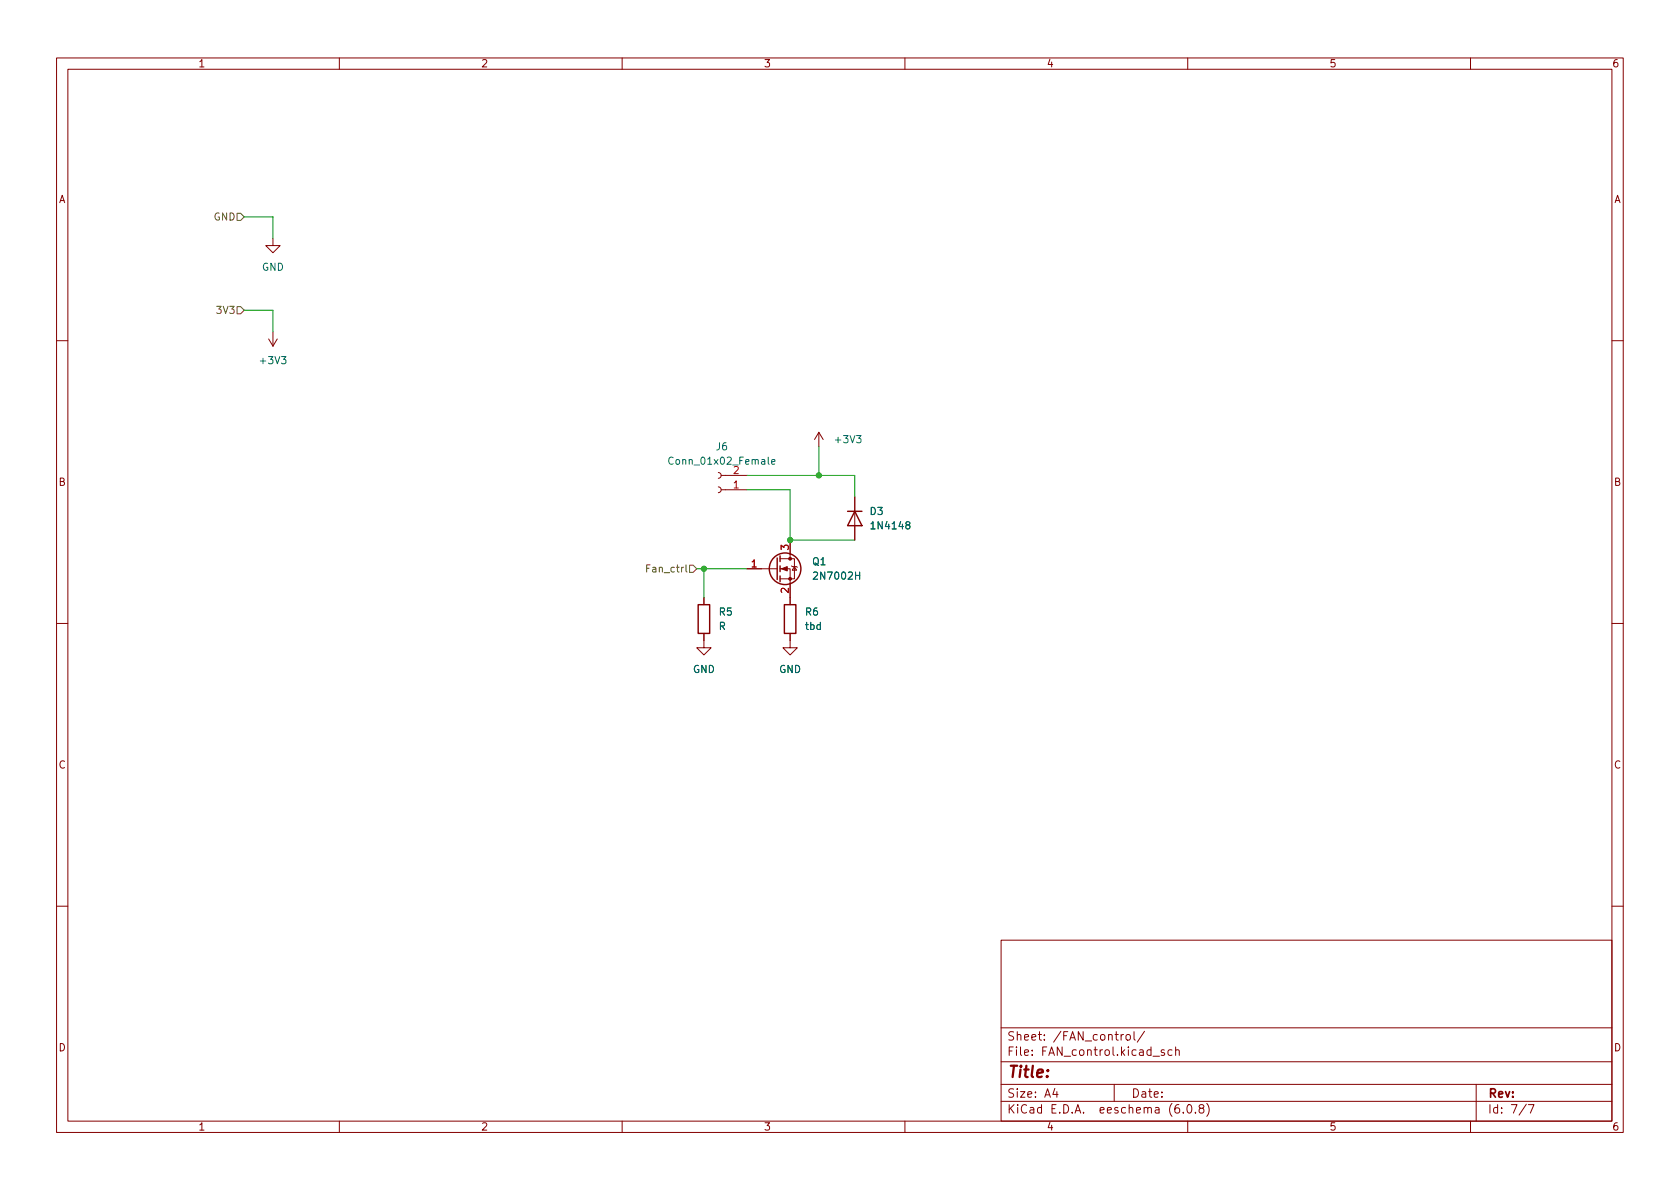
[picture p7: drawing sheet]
<svg xmlns="http://www.w3.org/2000/svg" width="297mm" height="210mm" viewBox="0 0 297 210" stroke-linecap="round" stroke-linejoin="round" font-family="sans-serif">
<g fill="none" stroke="#840000" stroke-width=".18">
<path d="M10 10.2h277v190.1h-277zM12 12.2h273v186.1h-273zM60 10.2v2M110 10.2v2M160 10.2v2M210 10.2v2M260 10.2v2M47.5 59.9l.8 1.3M48.3 42.2v1.2h1.2l-1.2 1.3-1.3-1.3h1.3M48.3 58.7v2.5M49 59.9l-.7 1.3M10 60.2h2"/>
<path d="M144.8 76.4l-.8 1.3M144.8 76.4v2.6M144.8 76.4l.7 1.3M285 60.2h2M127 83.6l.4 .1 .1 .4-.1 .3-.4 .2M127 86.1l.4 .1 .1 .4-.1 .4-.4 .1M127.5 84.1h4.6M127.5 86.6h4.6M137.9 98.8h2.6v3.6h-2.6M139.7 95.5v3.3M151.1 87.9v7.6M10 110.2h2"/>
<path d="M124.5 112v2.5h1.2l-1.2 1.3-1.3-1.3h1.3M124.5 105.7v1.2M132.1 100.6h5.3M137.9 100.6h1.8v6.3M139.7 112v2.5h1.3l-1.3 1.3-1.3-1.3h1.3M140 100.1l.1 .1h.7l.2 .1M140.5 100.2l.3 .6h-.7zM285 110.2h2M10 160.2h2M177 166.3h108v32h-108zM285 160.2h2M60 198.3v2"/>
<path d="M110 198.3v2M160 198.3v2M177 194.8h108M177 191.8h108M177 187.8h108M177 181.8h108M186.5 192.5l-.4 1h1M186.9 193v1M197 191.8v3M198.2 182.9v1M198.6 182.9l-.2 .1-.2 .2M199.1 183.1l.3-.2 .4 .2 .1 .5-.2 .3h-.3l-.3-.1z"/>
<path d="M200.5 182.4v1.3l.2 .2M202.4 182.4l-1.3 1.9M203.9 186.8h1.1M205.9 185.7l-.4-.1-.2 .2 .1 .3 .5 .1v.4h-.6M207.2 185.7l-.4-.1-.3 .3v.4l.1 .3h.6M207.9 185.8l.2-.2 .3 .1 .1 .9M207.9 185.1v1.5M208.4 195.3a.59 .59 0 0 0-.7 .7v.5l.2 .3h.4l.2-.1 .1-.5-.2-.2-.4-.1-.3 .3M209.2 196.7v.1M210 198.3v2M210.1 195.4l.1-.1a.81 .81 0 0 1 .6 .7 .81 .81 0 0 1-.3 .8h-.1a.81 .81 0 0 1-.6-.6 .81 .81 0 0 1 .3-.8zM211.4 196.7v.1"/>
<path d="M212.3 196l-.3-.3 .1-.2 .2-.2 .4 .1 .2 .2-.1 .2-.7 .2-.1 .3 .1 .4 .2 .1h.3l.3-.3v-.2l-.3-.3M213.4 195.1a1.72 1.72 0 0 1 0 2.3M260 198.3v2M261 191.8v6.5M269.9 195.3l-1.3 1.9M270.2 195.3h1l-.6 1.5"/>
</g>
<path d="M119 81a.6 .6 0 0 0-.8 .4 .6 .6 0 0 0 .6 .7l.2-.1M136.4 81.7l.6-.1v-.3h-.4l-.2 .1 .1 .6h.5" fill="none" stroke="#006464" stroke-width=".18"/>
<g fill="none" stroke="#840000" stroke-width=".25">
<path d="M137.4 98.7v3.8M137.9 98.3v1M149.9 90.4h2.5M151.1 90.4l1.3 2.6h-2.5zM123.4 106.9h2.1v5.1h-2.1zM137.9 100.1v1M137.9 101.8v1.1M138.7 106.9h2v5.1h-2z"/>
<circle cx="138.8" cy="100.6" r="2.79"/>
</g>
<g fill="#840000" stroke="#840000" stroke-width=".18">
<path d="M138.2 100.6l1-.4v.8z"/>
<circle cx="139.7" cy="102.4" r=".25"/>
<circle cx="139.7" cy="98.8" r=".25"/>
</g>
<path d="M41.9 37.7h.6l.7 .6-.7 .7h-.6zM41.9 54.2h.6l.7 .7-.7 .6h-.6zM114.9 99.9h-.6v1.3M121.9 99.9h.7l.6 .7-.6 .6h-.7zM114.3 100.5h.5" fill="none" stroke="#725600" stroke-width=".18"/>
<path d="M43.2 38.3h5.1v3.9M43.2 54.9h5.1v3.8M144.8 79v5.1M132.1 86.6h7.6v8.9h11.4M132.1 84.1h19v3.8M123.2 100.6h8.9M124.5 100.6v5.1" fill="none" stroke="#009600" stroke-width=".18"/>
<g fill="#009600" stroke="#009600" stroke-width=".18">
<circle cx="144.8" cy="84.1" r=".46"/>
<circle cx="124.5" cy="100.6" r=".46"/>
<circle cx="139.7" cy="95.5" r=".46"/>
</g>
<text font-size="2.8" fill="#840000" x="178" y="190.6">Title:</text>
<g font-size="2.1" fill="#840000">
<text x="178" y="184">Sheet: /FAN_control/</text>
<text x="178" y="186.7">File: FAN_control.kicad_sch</text>
<text x="178" y="196.9">KiCad E.D.A. eeschema (6.0.8)</text>
<text x="178" y="194.1">Size: A4</text>
<text x="200" y="194.1">Date:</text>
<text x="263" y="194.1">Rev:</text>
<text x="263" y="196.9">Id: 7/7</text>
</g>
<g font-size="1.8" fill="#840000">
<text x="35" y="11.9">1</text>
<text x="85" y="11.9">2</text>
<text x="135" y="11.9">3</text>
<text x="185" y="11.9">4</text>
<text x="235" y="11.9">5</text>
<text x="285" y="11.9">6</text>
<text x="10.3" y="35.9">A</text>
<text x="285.3" y="35.9">A</text>
<text x="10.3" y="85.9">B</text>
<text x="285.3" y="85.9">B</text>
<text x="10.3" y="135.9">C</text>
<text x="285.3" y="135.9">C</text>
<text x="10.3" y="185.9">D</text>
<text x="285.3" y="185.9">D</text>
<text x="35" y="199.9">1</text>
<text x="85" y="199.9">2</text>
<text x="135" y="199.9">3</text>
<text x="185" y="199.9">4</text>
<text x="235" y="199.9">5</text>
<text x="285" y="199.9">6</text>
</g>
<g font-size="1.8" fill="#725600">
<text x="37.8" y="39">GND</text>
<text x="38.6" y="55.5">3V3</text>
<text x="114.8" y="101.2">Fan_ctrl</text>
</g>
<g font-size="1.8" fill="#006464">
<text x="46.3" y="47.9">GND</text>
<text x="46.2" y="64.4">+3V3</text>
<text x="118.9" y="82.2">Conn_01x02_Female</text>
<text x="126.7" y="79.6">J6</text>
<text x="129.7" y="83.8">2</text>
<text x="147.8" y="78.4">+3V3</text>
<text x="153.9" y="91.1">D3</text>
<text x="154.3" y="93.6">1N4148</text>
<text x="143.7" y="99.9">Q1</text>
<text x="144.2" y="102.5">2N7002H</text>
<text x="127.1" y="111.4">R</text>
<text x="127.2" y="108.8">R5</text>
<text x="142.4" y="108.8">R6</text>
<text x="142.5" y="111.4">tbd</text>
<text x="122.5" y="119">GND</text>
<text x="137.7" y="119">GND</text>
</g>
<g font-size="1.8" fill="#a90000">
<text x="129.7" y="86.4">1</text>
<text x="132.9" y="100.3">1</text>
<text x="139.4" y="97.3" transform="rotate(-90 139.4 97.3)">3</text>
<text x="139.4" y="104.9" transform="rotate(-90 139.4 104.9)">2</text>
</g>
</svg>
